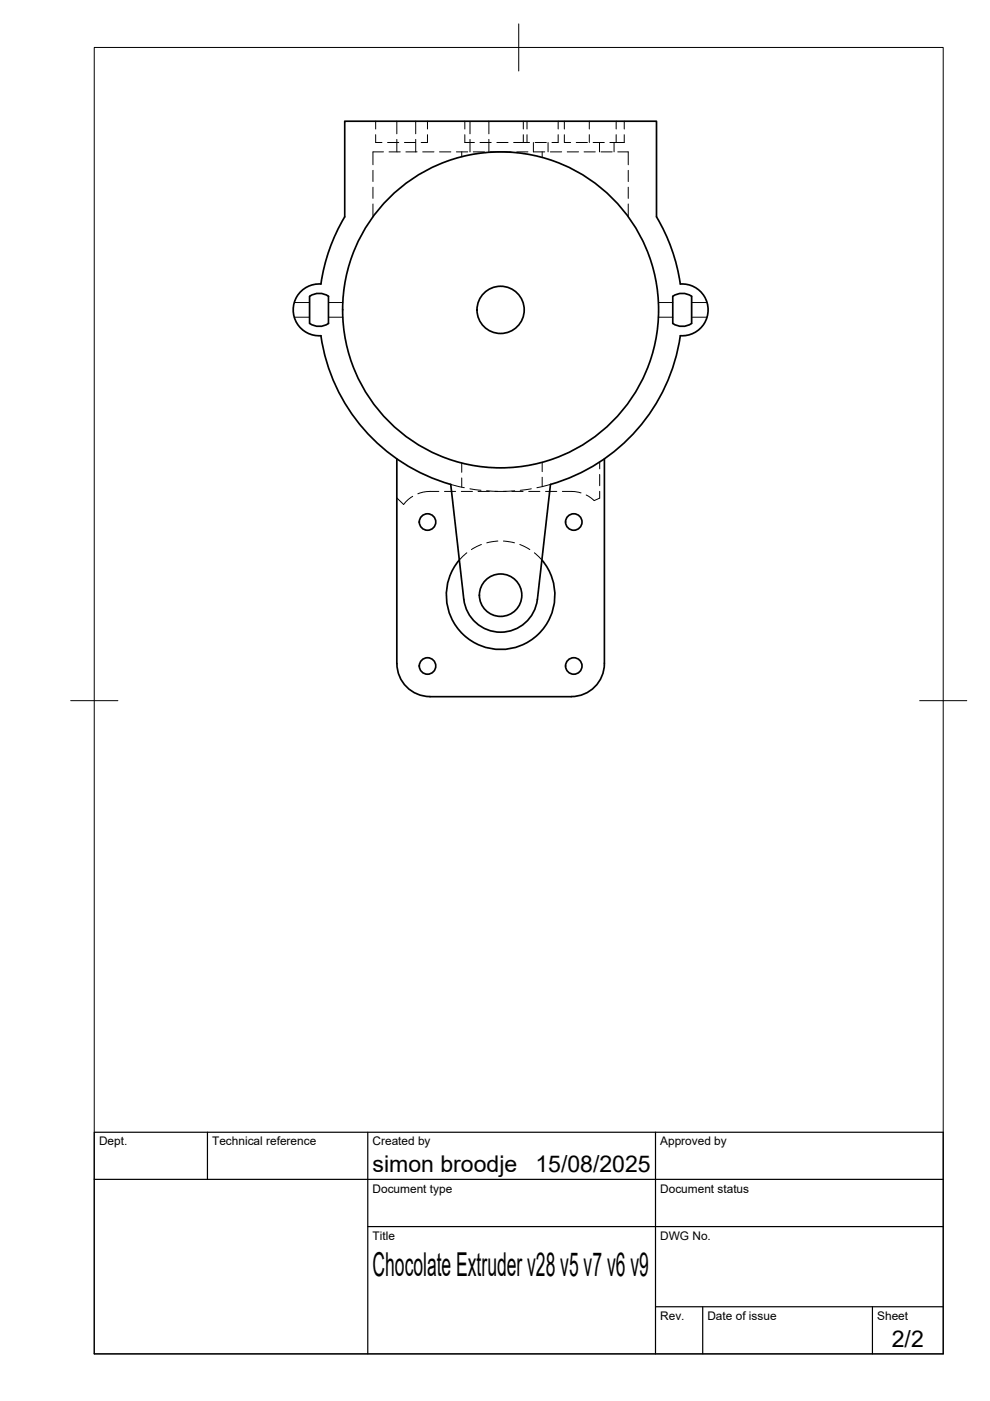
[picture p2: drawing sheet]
<svg xmlns="http://www.w3.org/2000/svg" width="210mm" height="297mm" viewBox="0 0 210 297" stroke-linecap="round" stroke-linejoin="round" font-family="sans-serif">
<!-- layer: Hidden -->
<g fill="none" stroke="#000" stroke-width=".21">
<path d="M79.1 36.1v2.4M79.1 39.7v2.4M79.7 28.6v1.6h1.3M79.7 25.7v1.7M81.3 32.2h-2.2v2.7M82.2 30.2h2.3M82.5 32.2h2.4M84.1 25.7v2.7M84.1 29.6v2.6M85.7 30.2h2.4M86.1 32.2h2.3M88.1 25.7v2.7"/>
<path d="M88.1 29.6v2.6M89.6 32.2h2.4M90.6 28.6v1.6h-1.3M90.6 25.7v1.7M93.2 32.2h2.4M96.8 32.2h2.4M97.9 32.2v1M98.6 28.6v1.6h2M98.6 25.7v1.7M99.7 25.7v2.7M99.7 29.6v2.6M100.4 32.2h2.3"/>
<path d="M101.8 30.2h2.3M103.7 25.7v2.7M103.7 29.6v2.6M103.9 32.2h4.5M105.3 30.2h2.4M108.9 30.2h3.4M109.6 32.2h2.3M111 25.7v1.7M111 28.6v1.6M111.7 25.7v1.7M111.7 28.6v1.6M113.1 30.2v2h2.4"/>
<path d="M113.5 30.2h2.3M115 32.2v1.2M116.2 30.2v2M116.7 32.2h2.4M118.3 28.6v1.6h-1.3M118.3 25.7v1.7M119.7 28.6v1.6h1.3M119.7 25.7v1.7M120.3 32.2h2.4M122.2 30.2h2.3M123.8 32.2h2.4M124.9 25.7v1.7"/>
<path d="M124.9 28.6v1.6M125.8 30.2h2.3M127.1 30.2v2M127.4 32.2h2.4M129.3 30.2h1.3M130.2 30.2v2M130.6 25.7v1.7M130.6 28.6v1.6M131 32.2h2.2v2.7M132.4 28.6v1.6h-1.8M132.4 25.7v1.7M133.2 36.1v2.4"/>
<path d="M133.2 39.7v2.4M79.1 43.3v2.7M133.2 43.3v2.7M62.4 64.1h3.2M62.4 67.3h3.2M69.6 64.1h3.1M69.6 67.3h3.1M139.6 64.1h3M139.6 67.3h3M146.6 64.1h3.3M146.6 67.3h3.3M97.9 98.2v1.9"/>
<path d="M115 98v2M127.1 98v1.4M87.5 105.2l-.9 .7-1 1.1-1.5-1.4M93 104.2a9.8 9.8 0 0 0-4.4 .5M94.2 104.2h2.4M95.6 102.7l2.8 .7M97.8 104.2h2.4M97.9 101.3v2M99 117.2l-1.6 1.5M99.6 103.6l2.4 .4M101.4 104.2h2.4M102.1 115.5l-2.2 1"/>
<path d="M103.2 104.1l2.3 .1M104.9 104.2h2.4M105.6 114.7l-2.4 .4M106.7 114.7l2.4 .4M108.5 104.2h2.4M109.1 104.1l-2.4 .1M110.2 115.5l2.1 1M112.1 104.2h2.4M112.6 103.6l-2.3 .4M113.3 117.2l1.6 1.5M115 101.2v2M115.7 104.2h2.3"/>
<path d="M116.7 102.7l-2.9 .7M119.2 104.2a10.3 10.3 0 0 1 4 .3M127.1 104.2v1.4l-1.1 .5-1.7-1.1M127.1 100.6v2.4"/>
</g>
<!-- layer: Visible -->
<g fill="none" stroke="#000" stroke-width=".36">
<path d="M65.6 62.8v5.8M65.7 62.8a3.5 3.5 0 0 1 3.9 0l.1 5.8a3.5 3.5 0 0 1-4 0M142.6 62.8a3.5 3.5 0 0 1 4 0v5.8a3.5 3.5 0 0 1-4 0zM84.1 97.3v43.4M128.1 97.3v43.4a7 7 0 0 1-7 7M114.9 118.7a11.5 11.5 0 0 1-.8 15.8 11.5 11.5 0 0 1-15.9 0 11.5 11.5 0 0 1-.8-15.8M98.3 127.1l-2.7-24.4a38.5 38.5 0 0 1-27.6-31.5 5.5 5.5 0 0 1-5.8-5.5 5.5 5.5 0 0 1 5.9-5.5 38.2 38.2 0 0 1 5-14.2v-20.3h66.1v20.3a38.3 38.3 0 0 1 5 14.2 5.5 5.5 0 0 1 5.9 5.5 5.5 5.5 0 0 1-5.9 5.5 38.5 38.5 0 0 1-27.5 31.5l-2.8 24.4M98.3 127.1a7.8 7.8 0 0 0 7.8 6.9 7.8 7.8 0 0 0 7.8-6.9M84.2 140.7a7 7 0 0 0 7 7M91.1 147.7h30"/>
<circle cx="106.1" cy="65.7" r="5"/>
<circle cx="106.1" cy="65.7" r="33.5"/>
<circle cx="90.6" cy="110.7" r="1.75"/>
<circle cx="121.7" cy="110.7" r="1.75"/>
<circle cx="106.1" cy="126.2" r="4.5"/>
<circle cx="90.6" cy="141.2" r="1.75"/>
<circle cx="121.7" cy="141.2" r="1.75"/>
</g>
<!-- layer: BORDER -->
<path d="M20 10.1h180v276.9h-180zM110 5.1v10M15 148.6h10M195 148.6h10" fill="none" stroke="#000" stroke-width=".21"/>
<!-- layer: TITLEBLOCK -->
<path d="M20 240.1h180v46.9h-180zM20 250h180M44 240.1v9.9M78 240.1v46.9M139 240.1v46.9M78 260.1h122M139 277.1h61M149 277.1v9.9M185 277.1v9.9" fill="none" stroke="#000" stroke-width=".25"/>
<text font-size="7" x="79" y="270.6">Chocolate Extruder v28 v5 v7 v6 v9</text>
<g font-size="4.9">
<text x="79" y="248.5">simon broodje</text>
<text x="113.5" y="248.5">15/08/2025</text>
<text x="189.1" y="285.7">2/2</text>
</g>
<g font-size="2.5">
<text x="21" y="242.9">Dept.</text>
<text x="45" y="242.9">Technical reference</text>
<text x="79" y="242.9">Created by</text>
<text x="140" y="242.9">Approved by</text>
<text x="79" y="252.8">Document type</text>
<text x="140" y="252.8">Document status</text>
<text x="79" y="262.9">Title</text>
<text x="140" y="262.9">DWG No.</text>
<text x="140" y="279.9">Rev.</text>
<text x="150" y="279.9">Date of issue</text>
<text x="186" y="279.9">Sheet</text>
</g>
</svg>
